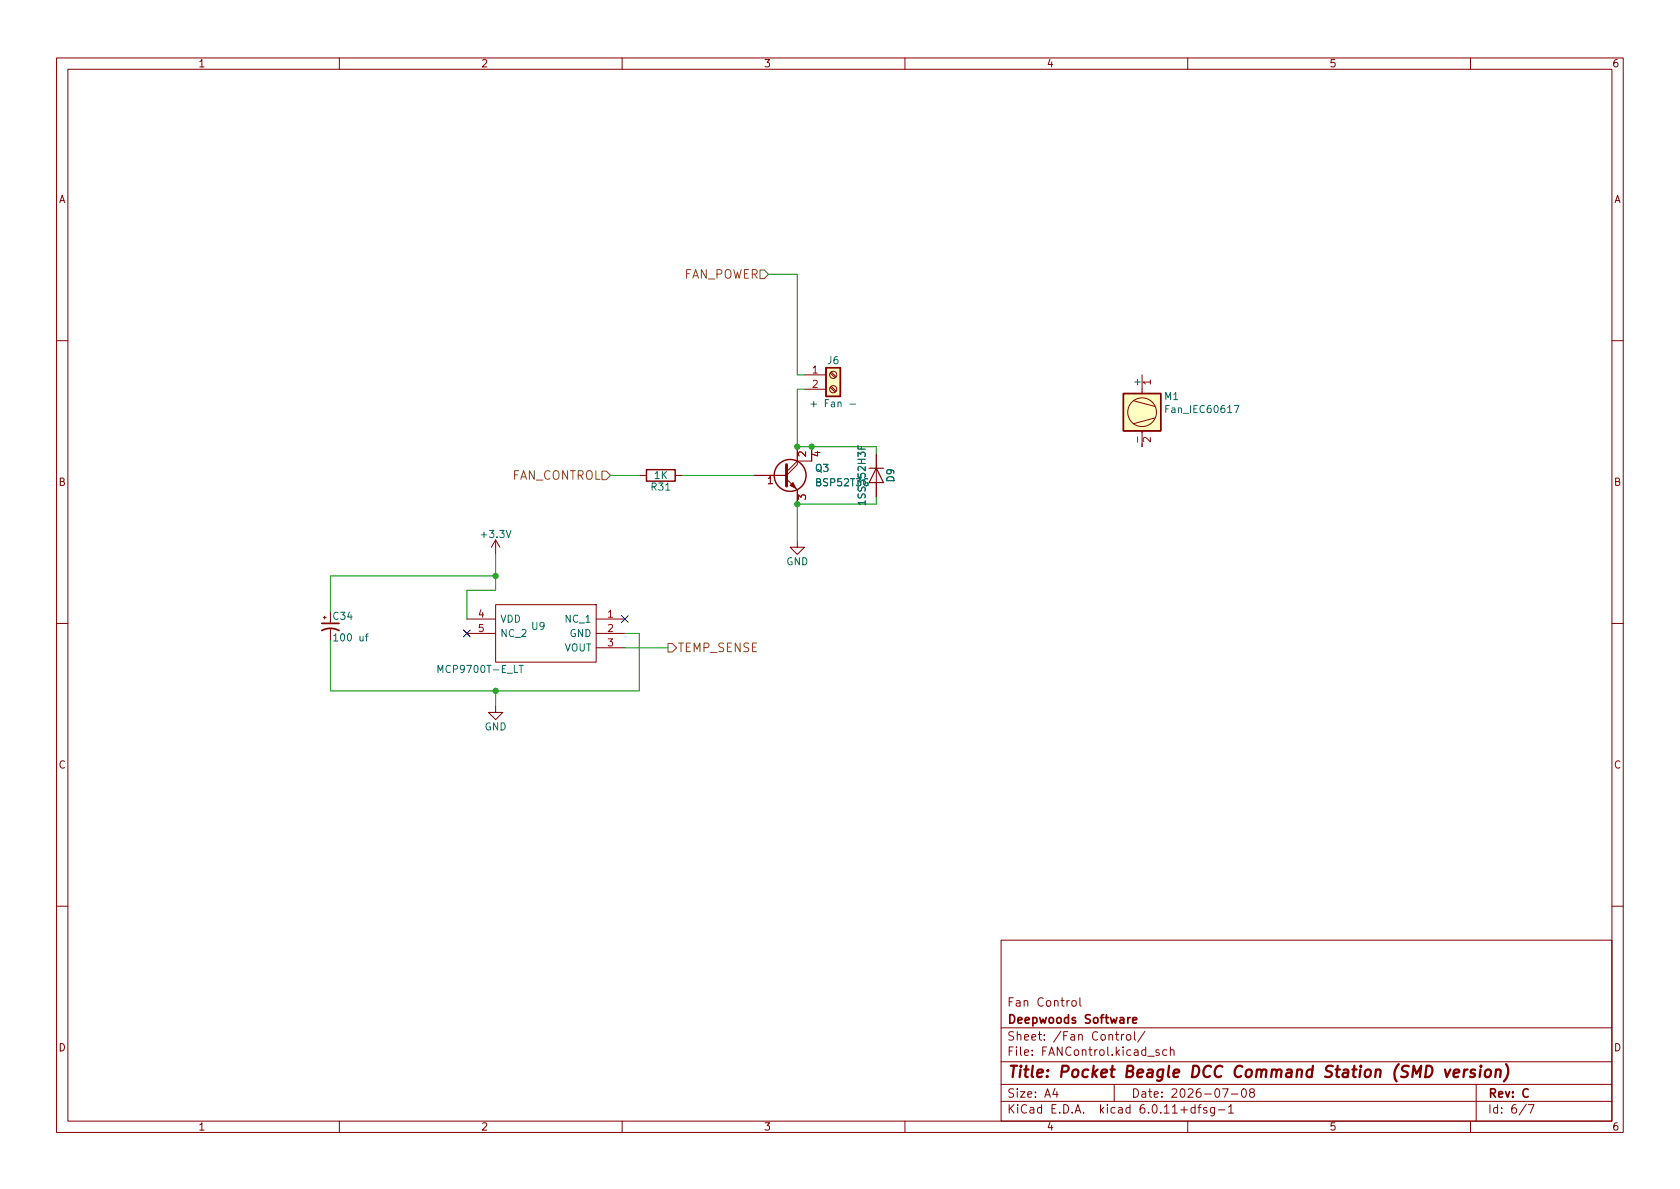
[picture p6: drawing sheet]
<svg xmlns="http://www.w3.org/2000/svg" width="297mm" height="210mm" viewBox="0 0 297 210" stroke-linecap="round" stroke-linejoin="round" font-family="sans-serif">
<g fill="none" stroke="#840000" stroke-width=".18">
<path d="M10 10.2h277v190.1h-277zM12 12.2h273v186.1h-273zM60 10.2v2M110 10.2v2M160 10.2v2M210 10.2v2M260 10.2v2M10 60.2h2M141 79v2.5M142.2 66.3h3.8M142.2 68.8h3.8M143.5 79v2.5h-2.5"/>
<path d="M146.8 68.5l.9 .8M146.8 66l.9 .8M147 68.3l.8 .9M147 65.8l.8 .8M200.4 70.9l3.8 1M201.9 66.3v3.3M201.9 76.1v2.9M204.2 73.9l-3.8 1M285 60.2h2M87.6 95.5l-.7 1.3M87.6 95.5v2.5M87.6 95.5l.8 1.3"/>
<path d="M113 84.1h1.3M119.4 84.1h1.2M139.1 84.7l1.9 1.9v2.5M141 81.5v.7l-1.9 1.9h-5.8M141 95.5v1.3h1.2l-1.2 1.2-1.3-1.2h1.3M141 81.5l-1.9 1.9M154.9 80.3v7.6M10 110.2h2M57.1 109.2h.6M57.4 109v.5M58.4 111.2v2.1M82.5 109.5h5.1"/>
<path d="M82.5 112h5.1M87.6 106.9h17.8v10.2h-17.8zM105.4 109.5h5.1M105.4 112h5.1M105.4 114.5h5.1M285 110.2h2M87.6 124.7v1.3h1.3l-1.3 1.2-1.2-1.2h1.2M10 160.2h2M177 166.3h108v32h-108zM190.9 176.4v1.3l.2 .2M285 160.2h2M60 198.3v2"/>
<path d="M110 198.3v2M160 198.3v2M177 194.8h108M177 191.8h108M177 187.8h108M177 181.8h108M182.5 186.5v.1M182.5 185.7v.1M184.6 183.8v.1M184.6 183v.1M190.7 183.1l.2-.2 .4 .1 .1 .9M197 191.8v3"/>
<path d="M202.4 182.4l-1.3 1.9M206.3 185.7l-.4-.1-.3 .3v.4l.1 .3h.6M206.9 185.8l.2-.2 .4 .1 .1 .9M206.9 185.1v1.5M210 198.3v2M215.4 196.3h1.2M217.2 195.8l.4-.5v1.5M217.2 196.8h.9M217.7 193.5h1.2M219.7 192.6l.2-.1a.81 .81 0 0 1 .5 .7 .81 .81 0 0 1-.3 .8h-.1a.81 .81 0 0 1-.6-.6 .81 .81 0 0 1 .3-.8zM221.2 193.2l-.3-.3 .1-.2 .2-.2 .4 .1 .2 .2-.1 .2-.6 .2-.2 .3 .1 .4 .2 .1h.4l.2-.3-.1-.4-.2-.1M260 198.3v2"/>
<path d="M261 191.8v6.5M270.2 195.3h1l-.6 1.5"/>
<circle cx="147.3" cy="68.8" r=".63"/>
<circle cx="147.3" cy="66.3" r=".63"/>
<circle cx="201.9" cy="72.9" r="2.54"/>
</g>
<path d="M235.7 188.6a.85 .85 0 0 0-1.1 .1 .45 .45 0 0 0 .2 .7l.4 .1a.49 .49 0 0 1 .3 .5 .49 .49 0 0 1-.5 .5l-.7-.1M247.3 188.2a2.35 2.35 0 0 0-.4 3M255.5 189.1l.3 1.4 .6-1.4" fill="none" stroke="#840000" stroke-width=".4"/>
<path d="M150.3 71.5h1M151.7 78.8v.6h1.3M152.3 79v.4M201.1 77.2v1M218.2 71.7h.9l-.6 1.3M89.5 93.8l.4 1.3 .5-1.3M117.7 86.7h.7M90.9 117.7v1.2h.6M91.8 117.7h.7M92.1 117.7v1.2" fill="none" stroke="#006464" stroke-width=".18"/>
<path d="M153.7 82.8h2.5M154.9 82.8l1.3 2.5h-2.5z" fill="none" stroke="#840000" stroke-width=".2"/>
<path d="M139.1 82.2v3.8" fill="none" stroke="#840000" stroke-width=".51"/>
<path d="M139.7 85.8l.5-.5 .5 1.1z" fill="#840000" stroke="#840000" stroke-width=".18"/>
<g fill="none" stroke="#840000" stroke-width=".25">
<path d="M146 65h2.6v5.1h-2.6zM198.6 69.6h6.6v6.6h-6.6zM114.3 83.1h5.1v2h-5.1z"/>
<circle cx="139.7" cy="84.1" r="2.82"/>
</g>
<path d="M142.4 79.9v.8l-.9-.8-.3 .2 .1 .5M144.6 79.8v.8l-1-.3M203.4 67.6h-1.3l.4 .3M203.4 77.4v.7l-.9-.7-.4 .2 .1 .5M135.8 84.6l.4-.3v1.2M141.2 88.3v-.8l.4 .4 .2-.3h.5l.1 .2-.1 .5" fill="none" stroke="#a90000" stroke-width=".18"/>
<g fill="#ffffc2" stroke="#ffffc2" stroke-width=".18">
<path d="M198.6 69.6h6.6v6.6h-6.6z"/>
<path d="M146 65h2.6v5.1h-2.6z"/>
</g>
<path d="M56.9 110.2h3M56.9 111.5a3.2 3.2 0 0 1 3 0" fill="none" stroke="#840000" stroke-width=".3"/>
<path d="M134.4 47.7h.7l.8 .8-.8 .8h-.7zM106.4 83.3h.8l.7 .8-.7 .7h-.8zM118.1 113.8h.8l.7 .7-.7 .8h-.8z" fill="none" stroke="#725600" stroke-width=".18"/>
<path d="M135.9 48.5h5.1v17.8h1.2M142.2 68.8h-1.2v10.2h13.9v1.3M87.6 98v6.4h-5.1v5.1M107.9 84.1h5.1M120.6 84.1h12.7M154.9 87.9v1.2h-13.9v6.4M87.6 101.8h-29.2v6.4M110.5 112h2.5v10.2h-54.6v-8.9M110.5 114.5h7.6M87.6 122.2v2.5" fill="none" stroke="#009600" stroke-width=".18"/>
<path d="M81.9 111.4l1.3 1.2M83.2 111.4l-1.3 1.2M109.9 108.9l1.2 1.2M111.1 108.9l-1.2 1.2" fill="none" stroke="#000084" stroke-width=".18"/>
<g fill="#009600" stroke="#009600" stroke-width=".18">
<circle cx="141" cy="89.1" r=".46"/>
<circle cx="143.5" cy="79" r=".46"/>
<circle cx="141" cy="79" r=".46"/>
<circle cx="87.6" cy="122.2" r=".46"/>
<circle cx="87.6" cy="101.8" r=".46"/>
</g>
<g font-size="2.8" fill="#840000">
<text x="178" y="191.2">Title:</text>
<text x="187.3" y="191.2">Pocket</text>
<text x="199.2" y="191.2">Beagle</text>
<text x="211.2" y="191.2">DCC Command</text>
<text x="235.6" y="191.2">Station</text>
<text x="248.1" y="191.2">(SMD</text>
<text x="257.6" y="191.2">version)</text>
</g>
<g font-size="2.1" fill="#725600">
<text x="121" y="49.7">FAN_POWER</text>
<text x="90.5" y="85.3">FAN_CONTROL</text>
<text x="119.8" y="115.8">TEMP_SENSE</text>
</g>
<g font-size="2.1" fill="#840000">
<text x="178" y="178.5">Fan</text>
<text x="183.3" y="178.5">Control</text>
<text x="178" y="184.5">Sheet:</text>
<text x="178" y="181.5">Deepwoods</text>
<text x="186.2" y="184.5">/Fan</text>
<text x="191.7" y="181.5">Software</text>
<text x="193.1" y="184.5">Control/</text>
<text x="178" y="187.2">File:</text>
<text x="184.4" y="187.2">FANControl.kicad_sch</text>
<text x="178" y="197.4">KiCad</text>
<text x="178" y="194.6">Size:</text>
<text x="184.7" y="194.6">A4</text>
<text x="185.7" y="197.4">E.D.A.</text>
<text x="194.6" y="197.4">kicad</text>
<text x="200" y="194.6">Date:</text>
<text x="201.8" y="197.4">6.0.11+dfsg-1</text>
<text x="207" y="194.6">2026-07-08</text>
<text x="263" y="194.6">Rev:</text>
<text x="263" y="197.4">Id:</text>
<text x="267.1" y="197.4">6/7</text>
<text x="269.1" y="194.6">C</text>
</g>
<g font-size="1.8" fill="#840000">
<text x="35" y="12.3">1</text>
<text x="85" y="12.3">2</text>
<text x="135" y="12.3">3</text>
<text x="185" y="12.3">4</text>
<text x="235" y="12.3">5</text>
<text x="285" y="12.3">6</text>
<text x="10.4" y="36.3">A</text>
<text x="285.4" y="36.3">A</text>
<text x="10.3" y="86.3">B</text>
<text x="285.3" y="86.3">B</text>
<text x="10.3" y="136.3">C</text>
<text x="285.3" y="136.3">C</text>
<text x="10.3" y="186.3">D</text>
<text x="285.3" y="186.3">D</text>
<text x="35" y="200.3">1</text>
<text x="85" y="200.3">2</text>
<text x="135" y="200.3">3</text>
<text x="185" y="200.3">4</text>
<text x="235" y="200.3">5</text>
<text x="285" y="200.3">6</text>
</g>
<g font-size="1.8" fill="#006464">
<text x="146.2" y="64.8">J6</text>
<text x="201.7" y="68.4" transform="rotate(-90 201.7 68.4)">+</text>
<text x="205.7" y="71.1">M1</text>
<text x="143" y="72.4">+</text>
<text x="145.7" y="72.4">Fan</text>
<text x="205.7" y="73.4">Fan_IEC60617</text>
<text x="144" y="83.8">Q3</text>
<text x="114.9" y="87.1">R31</text>
<text x="115.5" y="85.1">1K</text>
<text x="144" y="86.4">BSP52T3G</text>
<text x="153.4" y="89.6" transform="rotate(-90 153.4 89.6)">1SS352H3F</text>
<text x="158.5" y="85.4" transform="rotate(-90 158.5 85.4)">D9</text>
<text x="84.7" y="95.5">+3.3V</text>
<text x="139" y="100.3">GND</text>
<text x="58.7" y="110">C34</text>
<text x="58.7" y="113.8">100</text>
<text x="63.4" y="113.8">uf</text>
<text x="88.4" y="110.5">VDD</text>
<text x="88.4" y="113">NC_2</text>
<text x="93.8" y="111.8">U9</text>
<text x="99.7" y="110.5">NC_1</text>
<text x="100.6" y="113">GND</text>
<text x="77.1" y="119.4">MCP9700T-E_LT</text>
<text x="99.8" y="115.6">VOUT</text>
<text x="85.6" y="129.5">GND</text>
</g>
<g font-size="1.8" fill="#a90000">
<text x="143.5" y="66">1</text>
<text x="143.5" y="68.6">2</text>
<text x="204.2" y="68.2" transform="rotate(-90 204.2 68.2)">1</text>
<text x="145.8" y="80.9" transform="rotate(-90 145.8 80.9)">4</text>
<text x="135.5" y="86.4">1</text>
<text x="84.4" y="109.2">4</text>
<text x="84.4" y="111.8">5</text>
<text x="107.3" y="109.2">1</text>
<text x="107.3" y="111.8">2</text>
<text x="107.3" y="114.3">3</text>
</g>
</svg>
